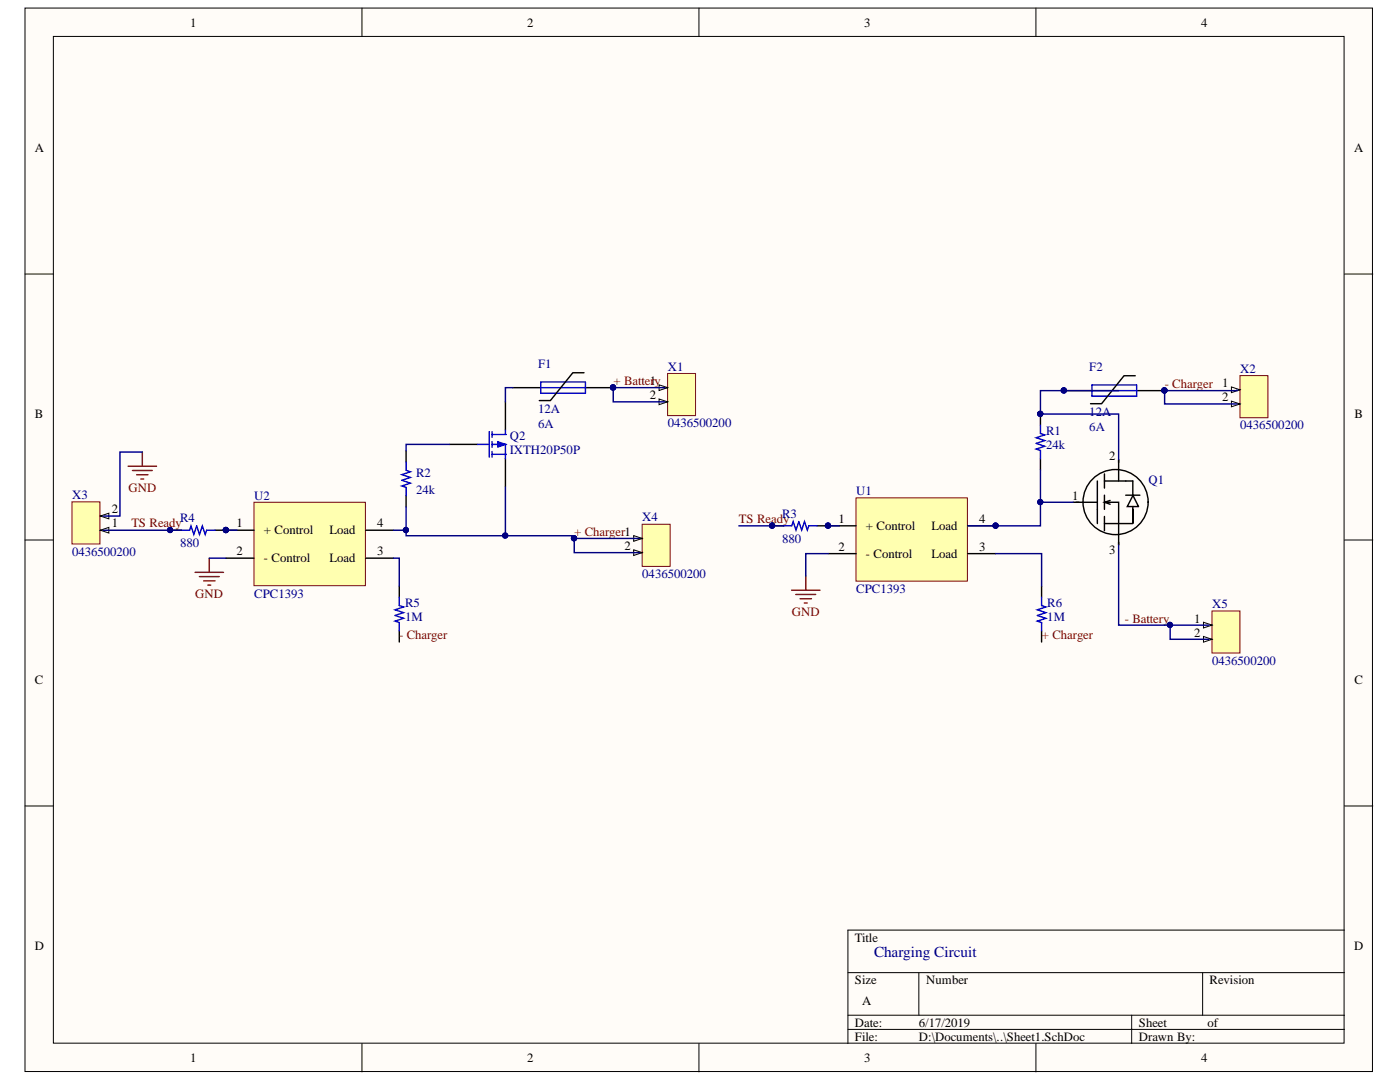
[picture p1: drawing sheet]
# Altium project Charging Circuit.PrjPCB
1 sheet, 17 parts. Net scope: global (net labels, ports and power ports of the same name join across sheets).
Board file: Charging Board.PcbDoc

## Sheet Sheet1.SchDoc
size A

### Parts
F1  12A  I_hold: 6A  [PIN-W2/E2.8]
F2  12A  I_hold: 6A  [PIN-W2/E2.8]
Q1  STW20NK50Z  [TO-247]  (value not drawn)
Q2  IXTH20P50P  [TO-247]
R1  value 24k  [Axial 25.4mm Pitch]  (hidden comment: Resistor 2W TH)
R2  value 24k  [Axial 25.4mm Pitch]  (hidden comment: Resistor 2W TH)
R3  value 880  [RES 0805/2012]  (hidden comment: Resistor 820 0805 1/10W 10%)
R4  value 880  [RES 0805/2012]  (hidden comment: Resistor 820 0805 1/10W 10%)
R5  value 1M  [Axial 25.4mm Pitch]  (hidden comment: Resistor 2W TH)
R6  value 1M  [Axial 25.4mm Pitch]  (hidden comment: Resistor 2W TH)
U1  CPC1393  [CPC1393GR]
U2  CPC1393  [CPC1393GR]
X1  0436500200  [CONN 43650-0200 MOLEX 2PIN]
X2  0436500200  [CONN 43650-0200 MOLEX 2PIN]
X3  0436500200  [CONN 43650-0200 MOLEX 2PIN]
X4  0436500200  [CONN 43650-0200 MOLEX 2PIN]
X5  0436500200  [CONN 43650-0200 MOLEX 2PIN]

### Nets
GND: U1.2(-_Control) U2.2(-_Control) X3.2
+ Battery: F1.2 X1.1 X1.2
+ Charger: Q2.3(S) R2.1 R6.1 U2.4(Load) X4.1 X4.2
- Battery: Q1.3(Source) X5.1 X5.2
- Charger: F2.2 R5.1 X2.1 X2.2
TS Ready: R3.1 R4.1 X3.1
NetF1_1: F1.1 Q2.2(D)
NetF2_1: F2.1 Q1.2(D) R1.2
NetQ1_1: Q1.1(Gate) R1.1 U1.4(Load)
NetQ2_1: Q2.1(G) R2.2
NetR3_2: R3.2 U1.1(+_Control)
NetR4_2: R4.2 U2.1(+_Control)
NetR5_2: R5.2 U2.3(Load)
NetR6_2: R6.2 U1.3(Load)
